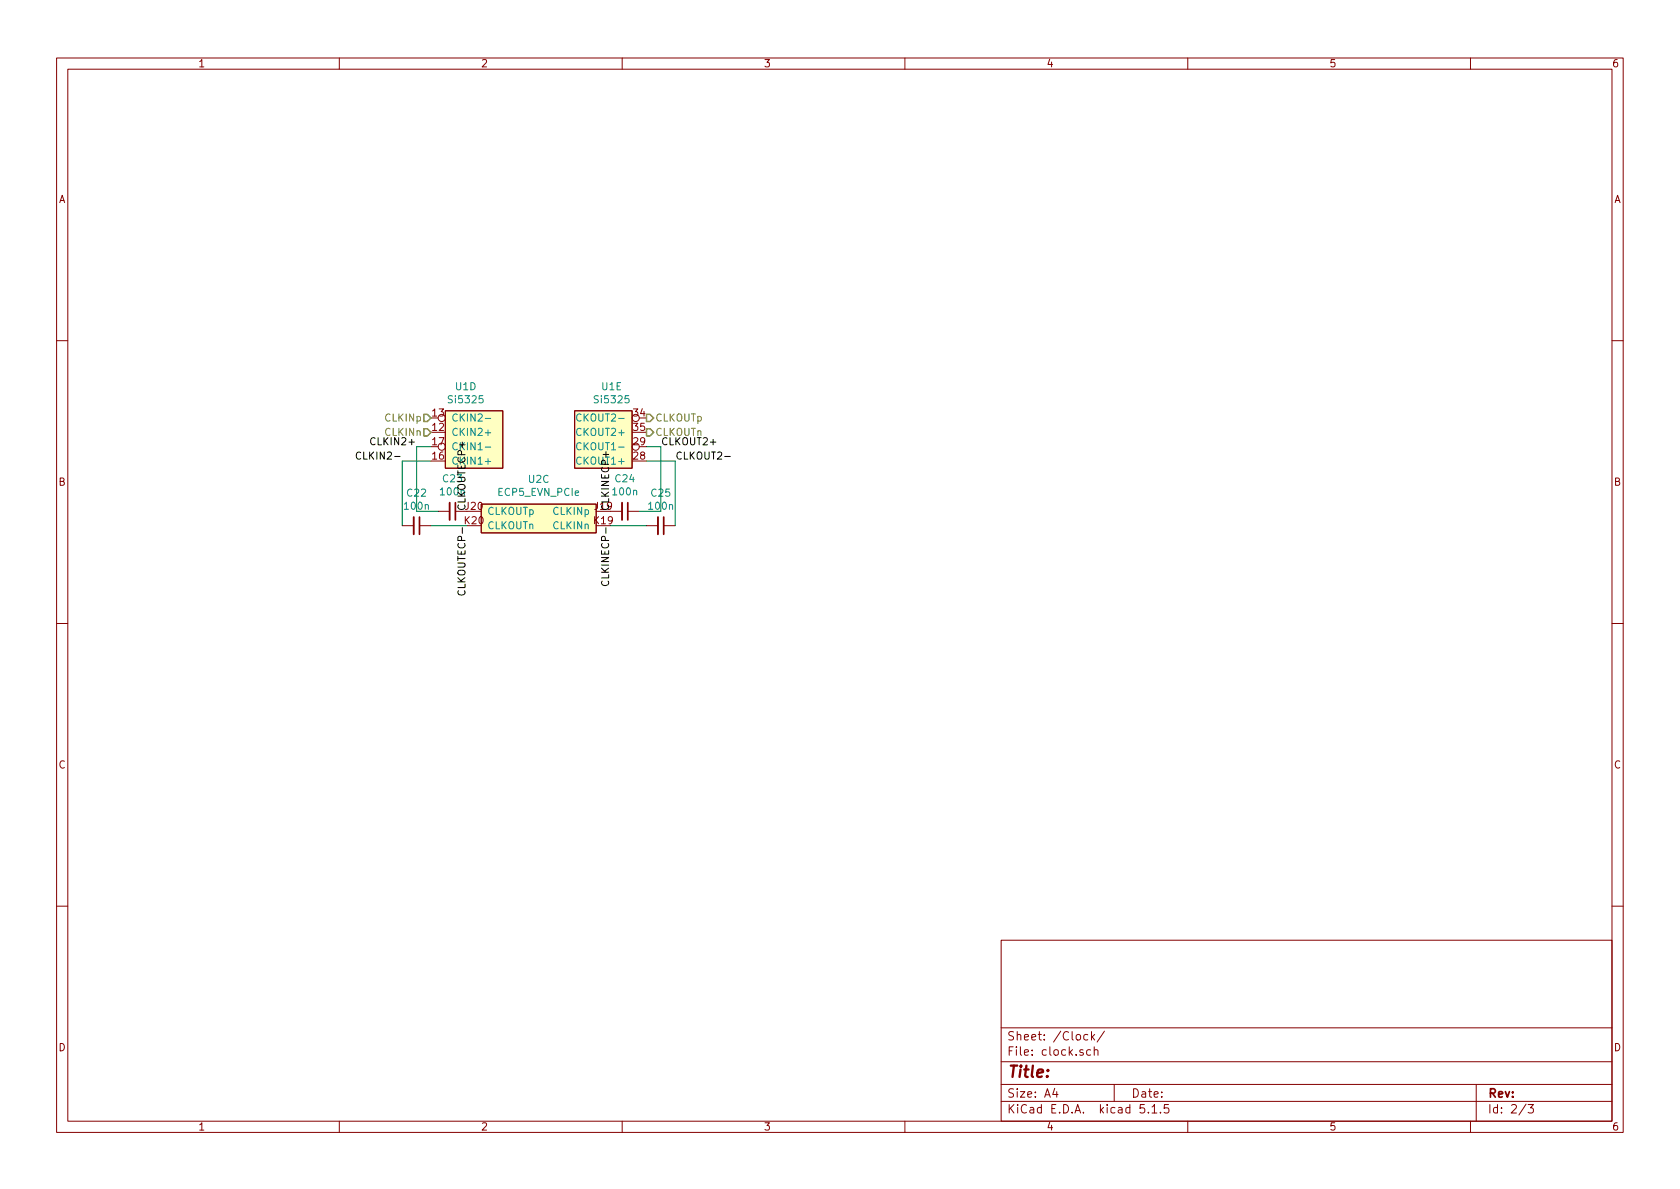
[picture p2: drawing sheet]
EESchema Schematic File Version 4
EELAYER 30 0
EELAYER END
$Descr A4 11693 8268
encoding utf-8
Sheet 2 3
Title ""
Date ""
Rev ""
Comp ""
Comment1 ""
Comment2 ""
Comment3 ""
Comment4 ""
$EndDescr
$Comp
L Si5325:Si5325 U?
U 4 1
P 3300 3250
AR Path="/5E815D50" Ref="U?"  Part="4" 
AR Path="/5E7EABA8/5E815D50" Ref="U1"  Part="4" 
F 0 "U1" H 3242 2685 50  0000 C CNN
F 1 "Si5325" H 3242 2776 50  0000 C CNN
F 2 "" H 2500 4100 50  0001 C CNN
F 3 "" H 2500 4100 50  0001 C CNN
	4    3300 3250
	1    0    0    1   
$EndComp
$Comp
L PCIe:ECP5_EVN_PCIe U?
U 3 1
P 3750 3500
AR Path="/5E815D5C" Ref="U?"  Part="3" 
AR Path="/5E7EABA8/5E815D5C" Ref="U2"  Part="3" 
F 0 "U2" H 3750 3675 50  0000 C CNN
F 1 "ECP5_EVN_PCIe" H 3750 3584 50  0000 C CNN
F 2 "" H 3550 3550 50  0001 C CNN
F 3 "" H 3550 3550 50  0001 C CNN
	3    3750 3500
	-1   0    0    -1  
$EndComp
Wire Wire Line
	4250 3650 4500 3650
$Comp
L Device:C_Small C?
U 1 1
P 2900 3650
AR Path="/5EA9B70C" Ref="C?"  Part="1" 
AR Path="/5E7EABA8/5EA9B70C" Ref="C22"  Part="1" 
F 0 "C22" V 2671 3650 50  0000 C CNN
F 1 "100n" V 2762 3650 50  0000 C CNN
F 2 "Capacitor_SMD:C_0402_1005Metric" H 2900 3650 50  0001 C CNN
F 3 "~" H 2900 3650 50  0001 C CNN
	1    2900 3650
	0    1    1    0   
$EndComp
Wire Wire Line
	3000 3650 3250 3650
$Comp
L Device:C_Small C?
U 1 1
P 3150 3550
AR Path="/5EA9BBA0" Ref="C?"  Part="1" 
AR Path="/5E7EABA8/5EA9BBA0" Ref="C23"  Part="1" 
F 0 "C23" V 2921 3550 50  0000 C CNN
F 1 "100n" V 3012 3550 50  0000 C CNN
F 2 "Capacitor_SMD:C_0402_1005Metric" H 3150 3550 50  0001 C CNN
F 3 "~" H 3150 3550 50  0001 C CNN
	1    3150 3550
	0    1    1    0   
$EndComp
Wire Wire Line
	3050 3550 2900 3550
$Comp
L Device:C_Small C?
U 1 1
P 4350 3550
AR Path="/5EA9C615" Ref="C?"  Part="1" 
AR Path="/5E7EABA8/5EA9C615" Ref="C24"  Part="1" 
F 0 "C24" V 4121 3550 50  0000 C CNN
F 1 "100n" V 4212 3550 50  0000 C CNN
F 2 "Capacitor_SMD:C_0402_1005Metric" H 4350 3550 50  0001 C CNN
F 3 "~" H 4350 3550 50  0001 C CNN
	1    4350 3550
	0    1    1    0   
$EndComp
Wire Wire Line
	4450 3550 4600 3550
$Comp
L Device:C_Small C?
U 1 1
P 4600 3650
AR Path="/5EA9CB2F" Ref="C?"  Part="1" 
AR Path="/5E7EABA8/5EA9CB2F" Ref="C25"  Part="1" 
F 0 "C25" V 4371 3650 50  0000 C CNN
F 1 "100n" V 4462 3650 50  0000 C CNN
F 2 "Capacitor_SMD:C_0402_1005Metric" H 4600 3650 50  0001 C CNN
F 3 "~" H 4600 3650 50  0001 C CNN
	1    4600 3650
	0    1    1    0   
$EndComp
Text Label 4250 3550 1    50   ~ 0
CLKINECP+
Text Label 4250 3650 3    50   ~ 0
CLKINECP-
Text Label 3250 3550 1    50   ~ 0
CLKOUTECP+
Text Label 3250 3650 3    50   ~ 0
CLKOUTECP-
Wire Wire Line
	4600 3100 4500 3100
Wire Wire Line
	4700 3200 4700 3650
Text Label 4700 3200 0    50   ~ 0
CLKOUT2-
Wire Wire Line
	4600 3100 4600 3550
Wire Wire Line
	4700 3200 4500 3200
Text Label 4600 3100 0    50   ~ 0
CLKOUT2+
$Comp
L Si5325:Si5325 U?
U 5 1
P 4200 3250
AR Path="/5E815D56" Ref="U?"  Part="5" 
AR Path="/5E7EABA8/5E815D56" Ref="U1"  Part="5" 
F 0 "U1" H 4142 2685 50  0000 C CNN
F 1 "Si5325" H 4142 2776 50  0000 C CNN
F 2 "" H 3400 4100 50  0001 C CNN
F 3 "" H 3400 4100 50  0001 C CNN
	5    4200 3250
	-1   0    0    1   
$EndComp
Text Label 2800 3200 2    50   ~ 0
CLKIN2-
Wire Wire Line
	2800 3200 2800 3650
Text Label 2900 3100 2    50   ~ 0
CLKIN2+
Wire Wire Line
	2900 3100 2900 3550
Wire Wire Line
	2900 3100 3000 3100
Wire Wire Line
	3000 3200 2800 3200
Text HLabel 3000 2900 0    50   Input ~ 0
CLKINp
Text HLabel 3000 3000 0    50   Input ~ 0
CLKINn
Text HLabel 4500 3000 2    50   Output ~ 0
CLKOUTn
Text HLabel 4500 2900 2    50   Output ~ 0
CLKOUTp
$EndSCHEMATC
